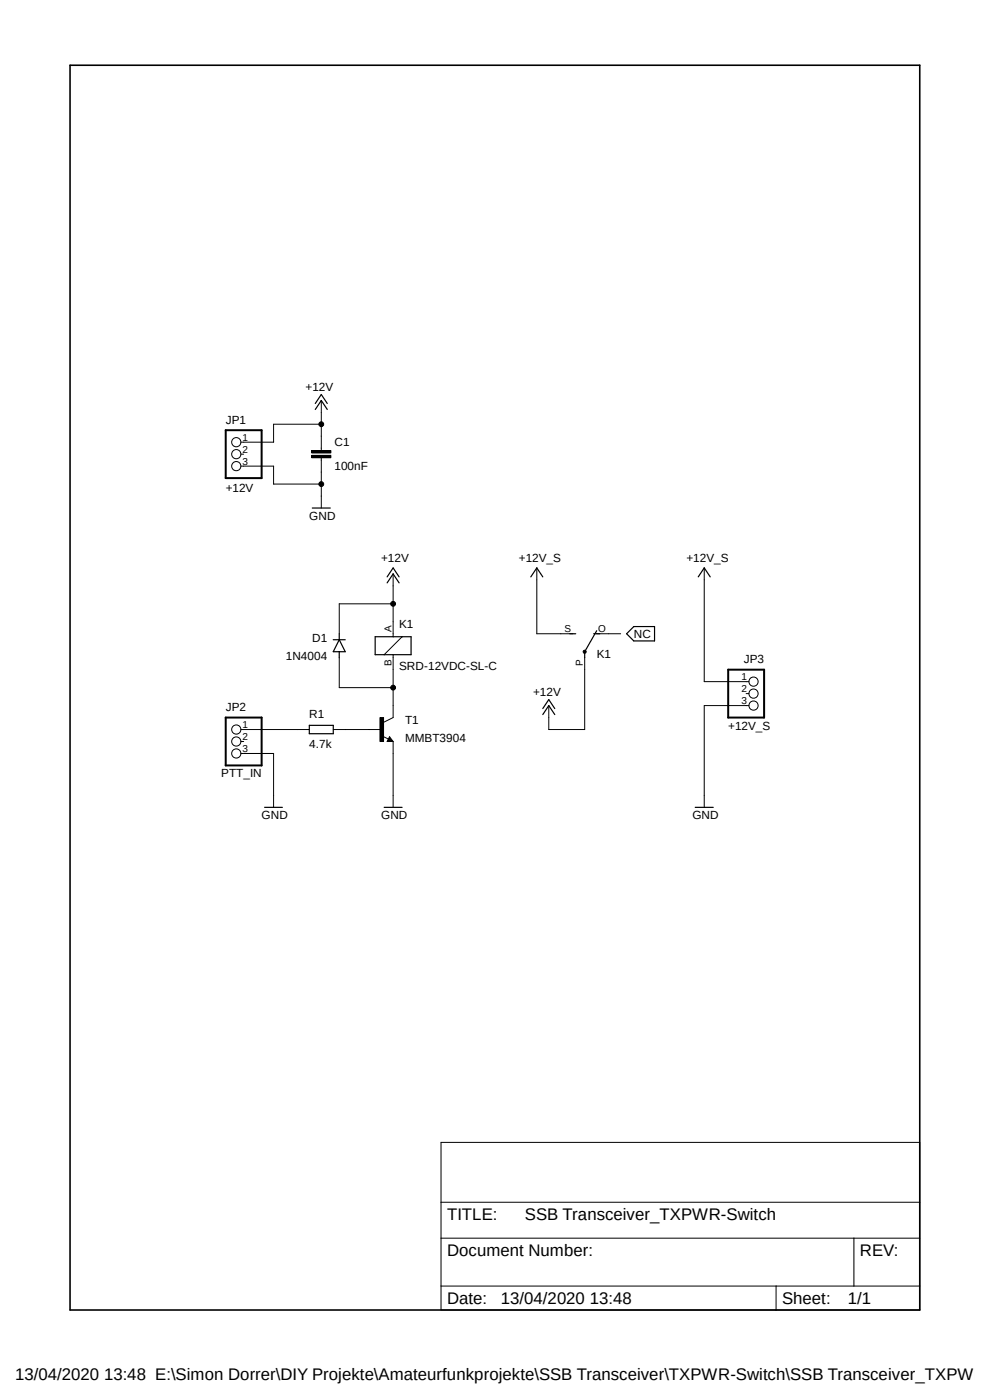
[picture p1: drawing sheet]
<svg xmlns="http://www.w3.org/2000/svg" width="210mm" height="297mm" viewBox="0 0 210 297" stroke-linecap="round" stroke-linejoin="round" font-family="sans-serif">
<path d="M14.4 13.5l181.1 265M195.5 13.5l-181.1 265" fill="none" stroke="#fff" stroke-width=".21"/>
<g fill="none" stroke="#000" stroke-width=".25">
<path d="M66.9 86.9l1.3-1.9 1.2 1.9M66.9 85.6l1.3-1.9 1.2 1.9M66.3 107.8h3.8M70.7 135.7h2.5M72 135.7l1.2 2.6h-2.5zM72 134.5v1.2M72 138.3v1.2M79.6 135.1h7.6v3.8h-7.6zM82.1 123.7l1.3-1.9 1.3 1.9M82.1 122.4l1.3-1.9 1.3 1.9M112.6 122.4l1.3-1.9 1.2 1.9M120.9 134.5h1.2"/>
<path d="M125.9 134.5h1.3M126.6 133.8l-2.6 4.5v1.2M132.9 134.5l1.6-1.6h4.4v3.1h-4.4zM148.1 122.4l1.3-1.9 1.3 1.9M65.6 153.9h5.1v1.8h-5.1zM82.6 156.8l.2 .3h-.4l.2-.6 .5 .7h-.7M115.1 151.6l1.3-1.9 1.3 1.9M115.1 150.3l1.3-1.9 1.3 1.9M56.1 171.3h3.8M81.5 171.3h3.8M147.5 171.3h3.8"/>
</g>
<g fill="none" stroke="#000" stroke-width=".21">
<path d="M51.1 98.9h6.9v3.8h10.2M51.1 96.4h.6M66.1 96.6h4.1v.5h-4.1zM66.1 95.6h4.1v.5h-4.1zM68.2 85v10.6M68.2 97.1v10.7M68.2 90h-10.2v3.8h-6.9M72 139.5v6.4h11.4M83.4 138.9v13.3l-2 1M83.4 121.8v13.3M83.4 128.1h-11.4v6.4M85.3 135.1l-3.8 3.8"/>
<path d="M113.9 120.5v14h7.6M123.8 138l.2-.1 .2 .1 .2 .3-.2 .2h-.4zM124 139.5v15.3h-7.6v-5.1M126.6 134.5h5.1M149.4 120.5v24.1h9.5M51.1 157.3h.6M51.1 154.8h14.5M51.1 159.9h6.9v11.4M70.7 154.8h10.2M80.6 152.2h.8v5.1h-.8zM81.2 156.2l1.2 .6M82.6 156.3l.8 1h-1.3z"/>
<path d="M83.4 157.3v14M158.3 147.2h.6M158.9 149.7h-9.5v21.6M93.6 242.4h101.5v35.5h-101.5zM93.6 255.1h101.5M93.6 262.7h101.5M93.6 272.8h101.5M164.6 272.8v5.1M181.1 262.7v10.1"/>
<circle cx="50.1" cy="93.8" r=".98"/>
<circle cx="50.1" cy="98.9" r=".98"/>
<circle cx="50.1" cy="96.3" r=".98"/>
<circle cx="68.2" cy="90" r=".51"/>
<circle cx="68.2" cy="102.7" r=".51"/>
<circle cx="83.4" cy="128.1" r=".51"/>
<circle cx="50.1" cy="154.8" r=".98"/>
<circle cx="50.1" cy="157.3" r=".98"/>
<circle cx="50.1" cy="159.8" r=".98"/>
<circle cx="83.4" cy="145.9" r=".51"/>
<circle cx="159.8" cy="147.1" r=".98"/>
<circle cx="159.8" cy="149.7" r=".98"/>
<circle cx="159.8" cy="144.6" r=".98"/>
</g>
<g fill="#000">
<path d="M66.1 96.6h4.1v.5h-4.1z" fill-rule="evenodd"/>
<path d="M66.1 95.6h4.1v.5h-4.1z" fill-rule="evenodd"/>
<path d="M123.8 138l.2-.1 .2 .1 .2 .3-.2 .2h-.4z" fill-rule="evenodd"/>
<path d="M80.6 152.2h.8v5.1h-.8z" fill-rule="evenodd"/>
<circle cx="68.2" cy="90" r=".51"/>
<circle cx="68.2" cy="102.7" r=".51"/>
<circle cx="83.4" cy="128.1" r=".51"/>
<circle cx="83.4" cy="145.9" r=".51"/>
</g>
<path d="M14.9 13.8h180.2v264.1h-180.2z" fill="none" stroke="#000" stroke-width=".34"/>
<path d="M47.9 91.3h7.6v10.1h-7.6zM47.9 152.2h7.6v10.2h-7.6zM154.5 142.1h7.6v10.1h-7.6z" fill="none" stroke="#000" stroke-width=".42"/>
<g font-size="3.6">
<text x="94.8" y="258.9">TITLE:</text>
<text x="111.3" y="258.9">SSB Transceiver_TXPWR-Switch</text>
<text x="94.8" y="266.5">Document Number:</text>
<text x="182.4" y="266.5">REV:</text>
<text x="94.8" y="276.7">Date:</text>
<text x="106.3" y="276.7">13/04/2020 13:48</text>
<text x="165.9" y="276.7">Sheet:</text>
<text x="179.9" y="276.7">1/1</text>
<text x="3.2" y="292.8">13/04/2020 13:48 E:\Simon Dorrer\DIY Projekte\Amateurfunkprojekte\SSB Transceiver\TXPWR-Switch\SSB Transceiver_TXPWR-S</text>
</g>
<g font-size="2.5">
<text x="64.8" y="82.9">+12V</text>
<text x="47.9" y="89.9">JP1</text>
<text x="71" y="94.7">C1</text>
<text x="71" y="99.8">100nF</text>
<text x="47.9" y="104.5">+12V</text>
<text x="65.6" y="110.3">GND</text>
<text x="80.9" y="119.2">+12V</text>
<text x="110.1" y="119.2">+12V_S</text>
<text x="145.6" y="119.2">+12V_S</text>
<text x="66.2" y="136.2">D1</text>
<text x="84.7" y="133.2">K1</text>
<text x="134.5" y="135.3">NC</text>
<text x="60.6" y="140">1N4004</text>
<text x="84.7" y="142.1">SRD-12VDC-SL-C</text>
<text x="126.6" y="139.5">K1</text>
<text x="157.8" y="140.7">JP3</text>
<text x="113.1" y="147.7">+12V</text>
<text x="47.9" y="150.8">JP2</text>
<text x="65.6" y="152.2">R1</text>
<text x="85.9" y="153.5">T1</text>
<text x="154.5" y="154.8">+12V_S</text>
<text x="65.6" y="158.6">4.7k</text>
<text x="85.9" y="157.3">MMBT3904</text>
<text x="46.9" y="164.9">PTT_IN</text>
<text x="55.5" y="173.8">GND</text>
<text x="80.9" y="173.8">GND</text>
<text x="146.9" y="173.8">GND</text>
</g>
<g font-size="2.1">
<text x="51.5" y="93.5">1</text>
<text x="51.5" y="96">2</text>
<text x="51.5" y="98.6">3</text>
<text x="83.1" y="134.1" transform="rotate(-90 83.1 134.1)">A</text>
<text x="119.7" y="134.1">S</text>
<text x="126.9" y="134.1">O</text>
<text x="83.1" y="141.3" transform="rotate(-90 83.1 141.3)">B</text>
<text x="123.7" y="141.3" transform="rotate(-90 123.7 141.3)">P</text>
<text x="157.3" y="144.3">1</text>
<text x="157.3" y="146.8">2</text>
<text x="157.3" y="149.4">3</text>
<text x="51.5" y="154.4">1</text>
<text x="51.5" y="157">2</text>
<text x="51.5" y="159.5">3</text>
</g>
</svg>
